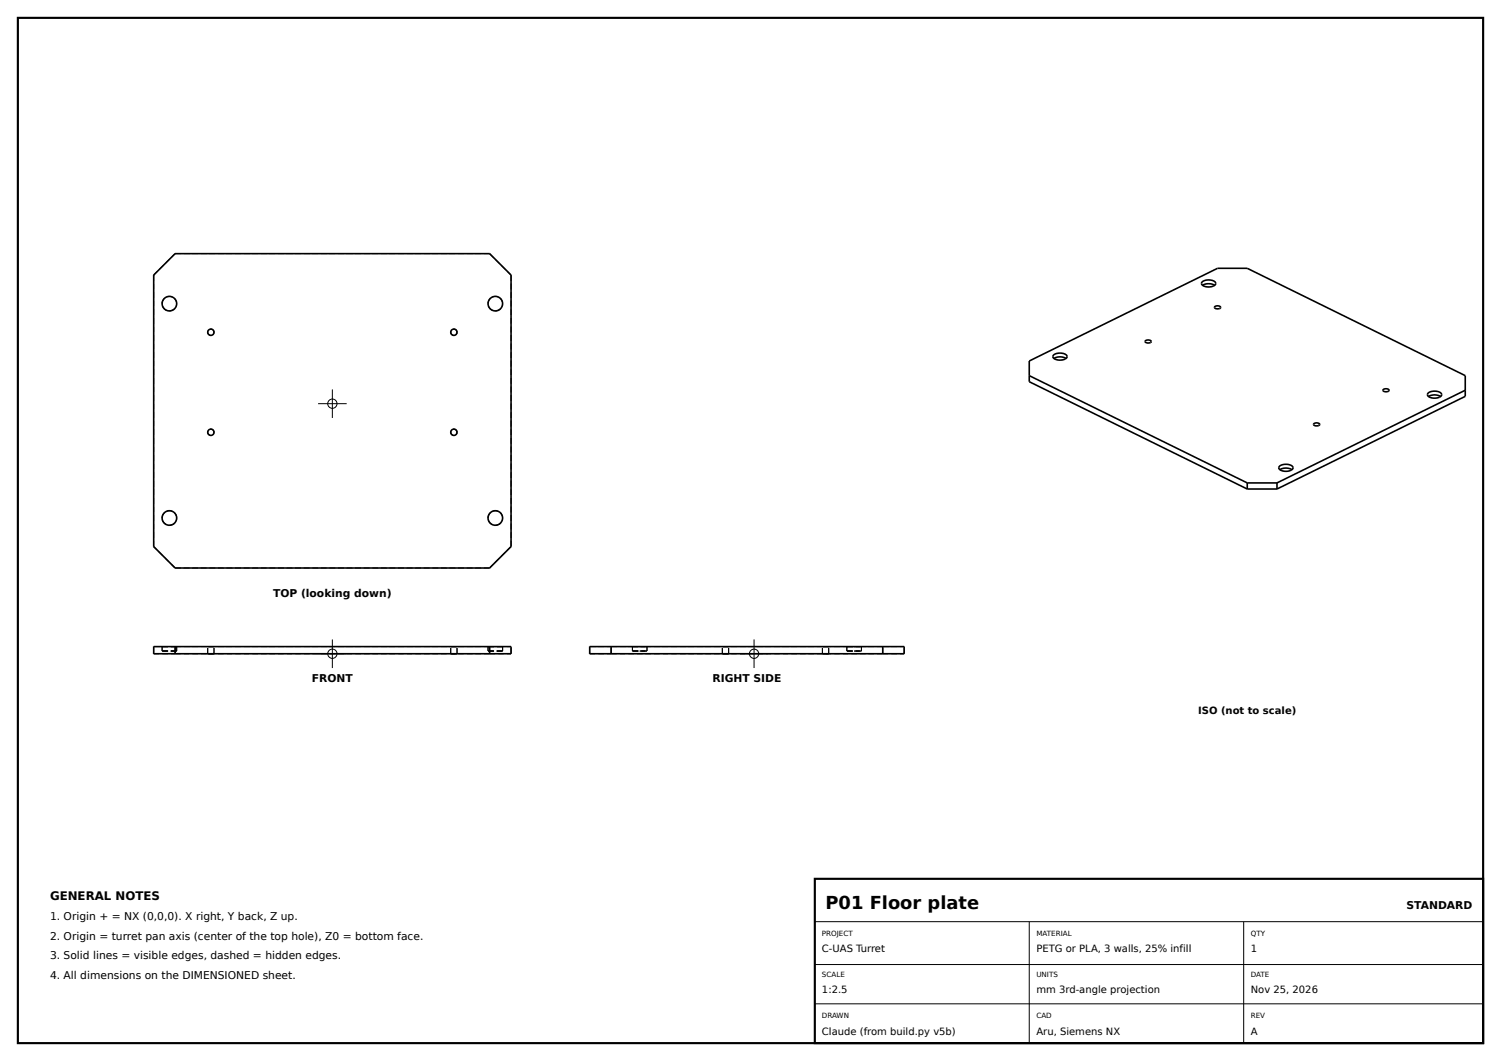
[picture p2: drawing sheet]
<svg xmlns="http://www.w3.org/2000/svg" width="420mm" height="297mm" viewBox="0 0 420 297" stroke-linecap="round" stroke-linejoin="round" font-family="sans-serif">
<g fill="none" stroke="#000" stroke-width=".28" stroke-dasharray="1.6 .8" stroke-linecap="butt">
<path d="M43 77l6-6M49 71h88M137 71l6 6M143 77v76M49.4 85a2.04 2.04 0 0 0-2.9-1.8 2.04 2.04 0 0 0-.4 3.4 2.04 2.04 0 0 0 3.3-1.1v-.5M59.9 93a.88 .88 0 0 0-1.3-.8 .88 .88 0 0 0-.1 1.5 .88 .88 0 0 0 1.4-.5v-.2M127.9 93a.88 .88 0 0 0-1.3-.8 .88 .88 0 0 0-.1 1.5 .88 .88 0 0 0 1.4-.5v-.2M140.6 85a2.04 2.04 0 0 0-2.9-1.8 2.04 2.04 0 0 0-.4 3.4 2.04 2.04 0 0 0 3.3-1.1v-.5M59.9 121a.88 .88 0 0 0-1.3-.8 .88 .88 0 0 0-.1 1.5 .88 .88 0 0 0 1.4-.5v-.2M127.9 121a.88 .88 0 0 0-1.3-.8 .88 .88 0 0 0-.1 1.5 .88 .88 0 0 0 1.4-.5v-.2M43 153v-76M49 159l-6-6"/>
<path d="M49.4 145a2.04 2.04 0 0 0-2.9-1.8 2.04 2.04 0 0 0-.4 3.4 2.04 2.04 0 0 0 3.3-1.1v-.5M137 159h-88M140.6 145a2.04 2.04 0 0 0-2.9-1.8 2.04 2.04 0 0 0-.4 3.4 2.04 2.04 0 0 0 3.3-1.1v-.5M143 153l-6 6M43 183v-2M43 183h6M43 181h6M45.4 181h4M45.4 182.2h4M45.4 182.2v-1.2M49 183v-2M49 183h88"/>
<path d="M49 181h88M49.4 181h-4M49.4 182.2v-1.2M49.4 182.2h-4M58.1 183h1.8M58.1 181h1.8M58.1 183v-2M59.9 183h-1.8M59.9 181h-1.8M59.9 183v-2M126.1 183h1.8M126.1 181h1.8"/>
<path d="M126.1 183v-2M127.9 183h-1.8M127.9 181h-1.8M127.9 183v-2M136.6 181h4M136.6 182.2h4M136.6 182.2v-1.2M137 183v-2M137 183h6M137 181h6M140.6 181h-4M140.6 182.2v-1.2"/>
<path d="M140.6 182.2h-4M143 183v-2M165 183h6M165 181h6M165 183v-2M171 183h76M171 181h76M171 183v-2M177 181h2M177 182.2h2M177 182.2v-1.2M179 181h2"/>
<path d="M179 182.2h2M181 181h-4M181 182.2h-4M181 182.2v-1.2M202.1 183h.9M202.1 181h.9M202.1 183v-2M203 183h.9M203 181h.9M203.9 183h-1.8M203.9 181h-1.8M203.9 183v-2"/>
<path d="M230.1 183h.9M230.1 181h.9M230.1 183v-2M231 183h.9M231 181h.9M231.9 183h-1.8M231.9 181h-1.8M231.9 183v-2M237 181h2M237 182.2h2M237 182.2v-1.2M239 181h2"/>
<path d="M239 182.2h2M241 181h-4M241 182.2h-4M241 182.2v-1.2M247 183v-2M247 183h6M247 181h6M253 183v-2"/>
</g>
<g fill="none" stroke="#000" stroke-width=".45">
<path d="M49 71h88l6 6v76l-6 6h-88l-6-6v-76zM336.4 78.9a2.97 2.97 0 0 1 3.7 .3v.4l-.5 .4a2.91 2.91 0 0 1-3.4-.5zM336.5 79.9l1.5-.5 .9 .1 1 .4M294.8 99.4a2.97 2.97 0 0 1 3.8 .3l-.3 .6-1.4 .5a2.21 2.21 0 0 1-2.3-1zM320.5 95.4l1-.2a.43 .43 0 0 1 .5 0 .43 .43 0 0 1 .1 .6l-1.1 .2a.45 .45 0 0 1-.4-.1 .45 .45 0 0 1-.1-.5zM339.9 85.8a1.11 1.11 0 0 1 1.6 .3l-.3 .3h-.7a.49 .49 0 0 1-.6-.6zM288 105.1l61 30.1M294.9 100.4l1.5-.5 1.2 .1 .7 .4M367.6 118.6l.9-.2a.47 .47 0 0 1 .6 0 .47 .47 0 0 1 .1 .6l-1 .2a.48 .48 0 0 1-.6-.6zM387.1 109l.8-.2a.48 .48 0 0 1 .6 .1 .48 .48 0 0 1 .1 .5l-1 .3a.45 .45 0 0 1-.5-.2 .45 .45 0 0 1 0-.5zM399.6 110a2.96 2.96 0 0 1 3.8 .3l-.2 .7-1.1 .4a2.41 2.41 0 0 1-2.7-.9zM399.7 111l1.6-.5 1.8 .5"/>
<path d="M410 109.2l-52.7 26M349 136.9l-61-30v-5.8l52.7-26h8.3l61 30v5.9l-52.7 25.9M349 136.9h8.3M349 135.2h8.3M349 135.2v1.7M357.3 135.2v1.7M358.1 130.5l.7-.4 1.3-.1a1.33 1.33 0 0 1 1.7 1.2l-1 .6-1.3 .1a1.51 1.51 0 0 1-1.6-1.1zM358.1 131.5l1.7-.5 1.7 .5M43 181h100v2h-100zM49 181v2M137 181v2M165 181h88v2h-88z"/>
<path d="M171 181v2M247 181v2"/>
<circle cx="47.4" cy="85" r="2.04"/>
<circle cx="59" cy="93" r=".88"/>
<circle cx="127" cy="93" r=".88"/>
<circle cx="138.6" cy="85" r="2.04"/>
<circle cx="59" cy="121" r=".88"/>
<circle cx="127" cy="121" r=".88"/>
<circle cx="47.4" cy="145" r="2.04"/>
<circle cx="138.6" cy="145" r="2.04"/>
</g>
<path d="M5 5h410v287h-410zM228 246h187v46h-187z" fill="none" stroke="#000" stroke-width=".6"/>
<g fill="none" stroke="#000" stroke-width=".28">
<path d="M89 113h8M93 109v8M93 179v8M211 179v8M89 183h8M207 183h8M228 258h187M288 258v34M348 258v34M228 270h187M228 281h187"/>
<circle cx="93" cy="113" r="1.3"/>
<circle cx="93" cy="183" r="1.3"/>
<circle cx="211" cy="183" r="1.3"/>
</g>
<text font-size="5" x="231" y="254.5">P01 Floor plate</text>
<text font-size="3.3" x="14" y="252">GENERAL NOTES</text>
<g font-size="3">
<text x="76.4" y="167">TOP (looking down)</text>
<text x="87.3" y="191">FRONT</text>
<text x="199.3" y="191">RIGHT SIDE</text>
<text x="14" y="257.5">1. Origin + = NX (0,0,0). X right, Y back, Z up.</text>
<text x="393.6" y="254.5">STANDARD</text>
<text x="14" y="263">2. Origin = turret pan axis (center of the top hole), Z0 = bottom face.</text>
<text x="14" y="268.5">3. Solid lines = visible edges, dashed = hidden edges.</text>
<text x="14" y="274">4. All dimensions on the DIMENSIONED sheet.</text>
</g>
<g font-size="2.8">
<text x="335.2" y="200">ISO (not to scale)</text>
<text x="230" y="266.6">C-UAS Turret</text>
<text x="290" y="266.6">PETG or PLA, 3 walls, 25% infill</text>
<text x="350" y="266.6">1</text>
<text x="230" y="278.1">1:2.5</text>
<text x="290" y="278.1">mm 3rd-angle projection</text>
<text x="350" y="278.1">Nov 25, 2026</text>
<text x="230" y="289.6">Claude (from build.py v5b)</text>
<text x="290" y="289.6">Aru, Siemens NX</text>
<text x="350" y="289.6">A</text>
</g>
<g font-size="2">
<text x="230" y="262">PROJECT</text>
<text x="290" y="262">MATERIAL</text>
<text x="350" y="262">QTY</text>
<text x="230" y="273.5">SCALE</text>
<text x="290" y="273.5">UNITS</text>
<text x="350" y="273.5">DATE</text>
<text x="230" y="285">DRAWN</text>
<text x="290" y="285">CAD</text>
<text x="350" y="285">REV</text>
</g>
</svg>
